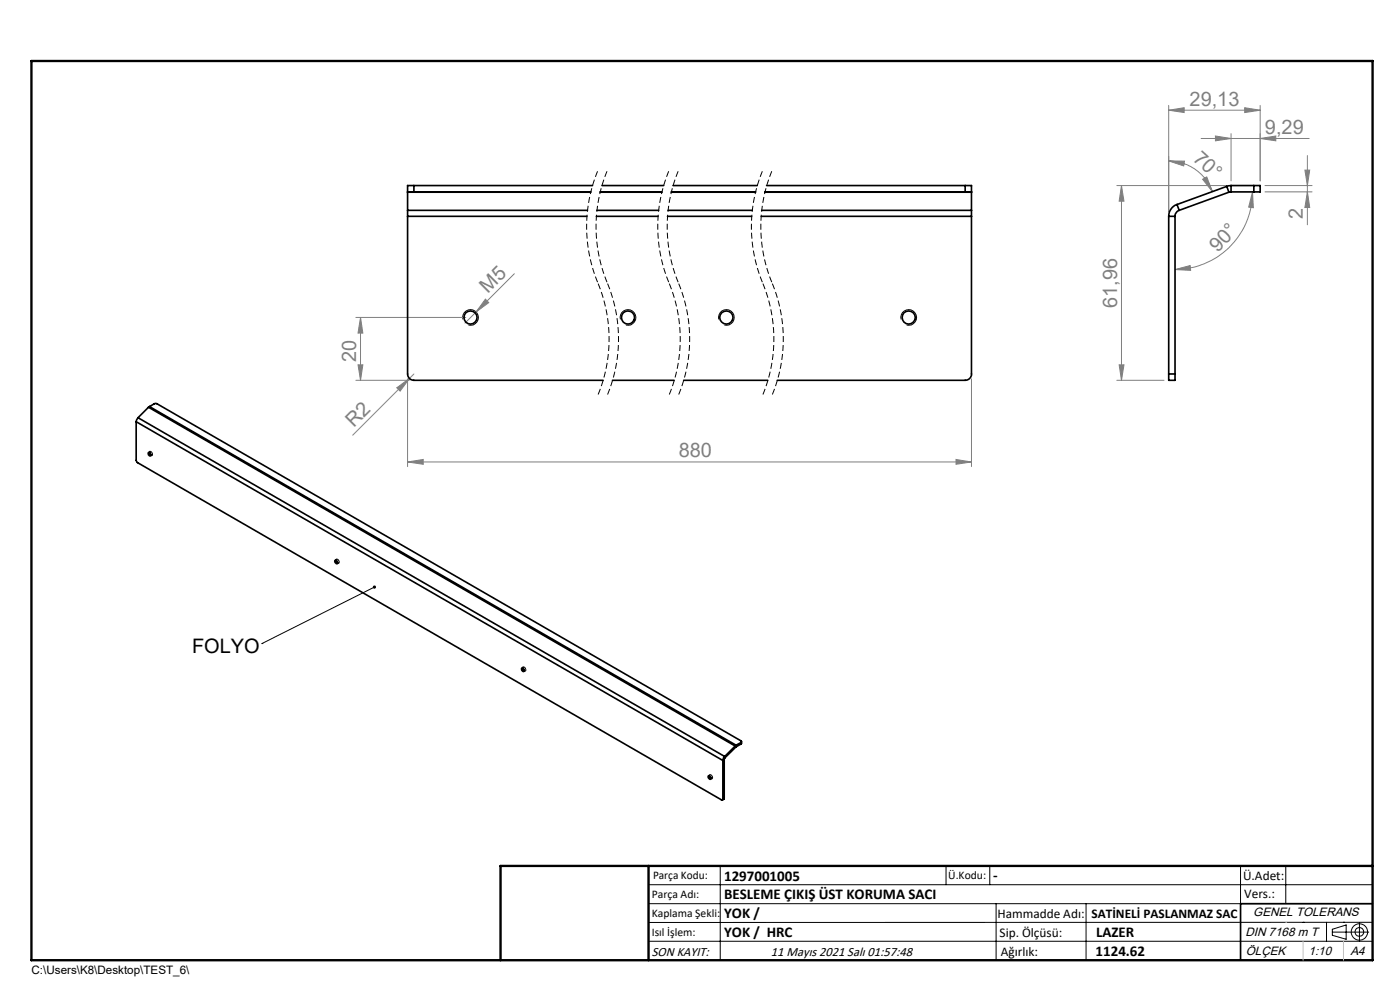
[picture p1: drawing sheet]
<svg xmlns="http://www.w3.org/2000/svg" width="297mm" height="210mm" viewBox="0 0 297 210" stroke-linecap="round" stroke-linejoin="round" font-family="sans-serif">
<path d="M126.8 36.2a31 31 0 0 0 0 23.8M128.8 36.2a31 31 0 0 0 0 23.8M141.9 36.2a31 31 0 0 0 0 23.8M143.9 36.2a31 31 0 0 0 0 23.8M161.8 36.2a31 31 0 0 0 0 23.8M163.8 36.2a31 31 0 0 0 0 23.8M126.8 60a31 31 0 0 1 0 23.8M128.8 60a31 31 0 0 1 0 23.8M141.9 60a31 31 0 0 1 0 23.8M143.9 60a31 31 0 0 1 0 23.8M161.8 60a31 31 0 0 1 0 23.8M163.8 60a31 31 0 0 1 0 23.8" fill="none" stroke="#000" stroke-width=".21" stroke-dasharray="1.3 .6" stroke-dashoffset="-.2" stroke-linecap="butt"/>
<g fill="none" stroke="#000" stroke-width=".21">
<path d="M98.2 67.8a1.67 1.67 0 0 1 1.5-2.1 1.67 1.67 0 0 1 1.8 1.8 1.67 1.67 0 0 1-2.1 1.5M131.6 67.8a1.67 1.67 0 0 1 1.5-2.1 1.67 1.67 0 0 1 1.8 1.8 1.67 1.67 0 0 1-2.1 1.5M152.5 67.8a1.67 1.67 0 0 1 1.4-2.1 1.67 1.67 0 0 1 1.9 1.8 1.67 1.67 0 0 1-2.1 1.5M191.2 67.8a1.67 1.67 0 0 1 1.5-2.1 1.67 1.67 0 0 1 1.7 1.8 1.67 1.67 0 0 1-2.1 1.5M31.7 95.8a.49 .49 0 0 1 .6 .2 .49 .49 0 0 1-.2 .7l-.3-.4zM71.3 118.7a.5 .5 0 0 1 .5 .2 .5 .5 0 0 1 0 .6l-.5-.4zM55.6 136.5h.1M79.4 124.5l-23.8 12M110.9 141.5a.49 .49 0 0 1 .6 .3 .49 .49 0 0 1-.2 .6l-.4-.4zM150.5 164.4a.5 .5 0 0 1 .5 .2 .5 .5 0 0 1 0 .6l-.5-.4zM137.6 187.7h153.6M137.6 191.7h153.6"/>
<path d="M137.6 199.7h153.6M152.8 183.7v20M200.7 183.7v4M210 183.7v4M211.3 191.7v12M230.4 191.7v12M263.2 183.7v20M272.8 183.7v8M276.4 195.6h.1M281.4 195.6v4.1M282.6 197.7h7.8M282.6 197.1l3-.9v3l-3-.8z"/>
<path d="M285 195.6h.1M288.4 195.8v3.8M291.2 195.6l-153.6 .1"/>
<circle cx="288.4" cy="197.7" r="1.74"/>
<circle cx="288.4" cy="197.7" r=".93"/>
</g>
<g fill="none" stroke="#808080" stroke-width=".21">
<path d="M236.9 39.4h23.2M237.9 39.4v41.3M237.9 39.4l.5 3.3h-1zM247.9 23.4l3.3-.5v1zM247.9 22.4v22.5M247.9 23.4h19.4M247.9 34.1l3.4 .1-.2 1zM247.9 34.1a9.8 9.8 0 0 1 9.3 6.5M254.8 29.4h22.9M255.1 38l.9-.5 1.2 3.1zM257.8 28.8l3.4 .6-3.4 .5zM261.2 28.4v10"/>
<path d="M264.1 22.9l3.2 .5-3.2 .5zM267.3 29.4l3.4-.6v1.1zM267.3 22.4v16M268.4 39.4h9.9M276.8 36.1h1l-.4 3.3zM277.4 33v14.7M109.1 58.1l-10.5 10.4M249.3 57.2l3.2-.9 .1 1.1zM265.7 40.7l.2 3.4-1-.2zM265.7 40.7a16.5 16.5 0 0 1-16.4 16.5M268.4 40.7h9.9M277.4 40.7l.4 3.3h-1z"/>
<path d="M75.5 67.3h23.3M76 77.4h1l-.5 3.3zM76.5 67.3l.5 3.4h-1zM76.5 67.3v13.4M87.8 79.3l-13 13M103 63.5l.7 .7-2.7 2zM237.4 77.4h1l-.5 3.3zM75.5 80.7h11.3M84.2 82.3l2.7-2-2 2.7zM86.5 98l3.3-.5v1zM86.5 80.4v18.6M86.5 98h119.6"/>
<path d="M202.8 97.5l3.3 .5-3.3 .5zM206.1 80.4v18.6M236.9 80.7h10"/>
</g>
<path d="M106.2 203.7h185" fill="none" stroke="#000" stroke-width=".25"/>
<path d="M291.2 191.7h-28v12" fill="none" stroke="#000" stroke-width=".35"/>
<path d="M6.7 12.9h284.5v190.8h-284.5zM137.6 183.7v20M291.2 183.7h-185v20" fill="none" stroke="#000" stroke-width=".5"/>
<path d="M272.8 195.6h.1M276.4 199.7v4M285 199.7v4" fill="none" stroke="#c0c0c0" stroke-width=".21"/>
<g fill="#808080">
<path d="M103 63.5l.7 .7-2.7 2z"/>
<path d="M84.2 82.3l2.7-2-2 2.7z"/>
<path d="M255.1 38l.9-.5 1.2 3.1zM247.9 34.1l3.4 .1-.2 1z"/>
<path d="M86.5 98l3.3-.5v1zM202.8 97.5l3.3 .5-3.3 .5z"/>
<path d="M264.1 22.9l3.2 .5-3.2 .5zM247.9 23.4l3.3-.5v1z"/>
<path d="M257.8 28.8l3.4 .6-3.4 .5zM267.3 29.4l3.4-.6v1.1z"/>
<path d="M249.3 57.2l3.2-.9 .1 1.1zM265.7 40.7l.2 3.4-1-.2z"/>
<path d="M76.5 67.3l.5 3.4h-1zM76 77.4h1l-.5 3.3z"/>
<path d="M237.4 77.4h1l-.5 3.3zM237.9 39.4l.5 3.3h-1z"/>
<path d="M276.8 36.1h1l-.4 3.3zM277.4 40.7l.4 3.3h-1z"/>
</g>
<path d="M79.2 124.3l.4-.1 .1 .2-.3 .1 .3-.1a.34 .34 0 0 1-.3 .5 .34 .34 0 0 1-.2-.6z" fill="#000"/>
<g fill="none" stroke="#000" stroke-width=".35">
<path d="M87.8 39.4h-1.3v1.3M87.8 39.4h37.9M87.8 39.4v1.3M127.7 39.4h13.1M142.8 39.4h17.9M162.6 39.4h42.2M204.8 39.4h1.3v1.3M204.8 39.4v1.3M260.2 39.5l-10.5 3.9M260.2 39.5l.5 1.3M261.2 39.4l-1 .1M261.2 39.4h4.8"/>
<path d="M261.2 39.4v1.3M266 39.4h1.3v1.3h-1.3M266 39.4v1.3M86.5 40.7h1.3M86.5 40.7v.1M86.5 44.6v1.3M86.5 45.9v33.4a1.33 1.33 0 0 0 1.3 1.4h40.2M86.5 40.8h38.8M86.5 44.6h38.1M86.5 45.9h38M86.5 40.8v3.8M87.8 40.7h37.5"/>
<path d="M126.5 45.9h13.1M126.6 44.6h13.1M127.3 40.7h13.1M127.3 40.8h13.1M141.6 45.9h17.9M141.7 44.6h17.9M142.4 40.7h17.9M142.4 40.8h17.9M161.5 45.9h44.6M161.6 44.6h44.5M162.3 40.7h42.5M162.3 40.8h43.8"/>
<path d="M204.8 40.7h1.3M206.1 40.7v.1M206.1 44.6v1.3M206.1 45.9v33.4a1.33 1.33 0 0 1-1.3 1.4h-39.9M206.1 40.8v3.8M247.9 45.9h1.4M247.9 45.9v33.4M249.3 45.9v33.4M249.7 43.4a2.64 2.64 0 0 0-1.8 2.5M249.7 43.4l.5 1.2M250.2 44.6a1.37 1.37 0 0 0-.9 1.3M260.7 40.8l-10.5 3.8"/>
<path d="M261.2 40.7l-.5 .1M261.2 40.7h4.8M247.9 79.3v1.4h1.4v-1.4M247.9 79.3h1.4M28.9 89.5v8.2l.3 .4 123.9 71.6h.2l.1-.2M28.9 89.5l124.5 71.8M29.3 88.6l-.4 .9M29.3 88.6l124.4 71.9M31.5 96a.44 .44 0 0 1 .4 .2 .44 .44 0 0 1 0 .5l-.4-.2zM31.5 86.4l-2.2 2.2M31.5 86.4l124.5 71.8M31.7 86.2l-.2 .2"/>
<path d="M31.7 86.2l1.1-.6h.5l123.9 71.6v.3M31.7 96l.3 .5M31.7 86.2l124.4 71.9M31.7 96h.1M129.9 80.7h13.1M145 80.7h17.9M71 118.9a.39 .39 0 0 1 .5 .2 .39 .39 0 0 1-.1 .5l-.3-.3zM71.3 118.8l.3 .6M110.7 141.7a.44 .44 0 0 1 .4 .3 .44 .44 0 0 1 0 .4l-.4-.2zM110.9 141.7l.3 .6M110.9 141.7h.1M156 158.2l-2.3 2.3"/>
<path d="M156 158.2l.1 .3M156.1 158.5l-2.3 2.2M156.1 158.1l-.1 .1M156.1 158.4v.1M156.1 158.1v.3M157.2 157.5l-1.1 .6M157.2 157.5v.3M157.2 157.8l-1.1 .6M157.3 157.3l-.1 .5M150.2 164.6a.39 .39 0 0 1 .5 .2 .39 .39 0 0 1-.1 .5l-.3-.2zM150.5 164.6l.3 .5M153.4 161.3v8.2"/>
<path d="M153.6 169.3l-.3 .4M153.6 161.1l-.2 .2M153.6 161.1v8.2M153.6 169.3l-.2 .2M153.7 160.5l-.2 .3-.1 .5M153.7 160.5l.1 .2M153.8 160.7l-.2 .4"/>
<circle cx="99.8" cy="67.3" r="1.39"/>
<circle cx="133.2" cy="67.3" r="1.39"/>
<circle cx="154.1" cy="67.4" r="1.4"/>
<circle cx="192.8" cy="67.3" r="1.39"/>
</g>
<g font-size="4.2" fill="#808080">
<text x="252.4" y="22.4">29,13</text>
<text x="268.4" y="28.4">9,29</text>
<text x="252.9" y="33.9" transform="rotate(42 252.9 33.9)">70°</text>
<text x="276.4" y="46.5" transform="rotate(-90 276.4 46.5)">2</text>
<text x="258.3" y="53.7" transform="rotate(-47 258.3 53.7)">90°</text>
<text x="103.5" y="62.4" transform="rotate(-45 103.5 62.4)">M5</text>
<text x="237" y="65.3" transform="rotate(-90 237 65.3)">61,96</text>
<text x="75.5" y="76.7" transform="rotate(-90 75.5 76.7)">20</text>
<text x="75" y="90.8" transform="rotate(-45 75 90.8)">R2</text>
<text x="144" y="97">880</text>
</g>
<text font-size="4.2" x="40.8" y="138.6">FOLYO</text>
<g font-size="3.2">
<text x="153.6" y="186.8">1297001005</text>
<text x="153.6" y="190.8">BESLEME ÇIKIŞ ÜST KORUMA SACI</text>
<text x="210.7" y="186.6">-</text>
<text x="153.6" y="194.8">YOK /</text>
<text x="153.6" y="198.8">YOK / HRC</text>
<text x="232.4" y="202.8">1124.62</text>
<text x="232.5" y="198.8">LAZER</text>
</g>
<g font-size="2.8">
<text x="263.7" y="186.7">Ü.Adet:</text>
<text x="263.9" y="190.5">Vers.:</text>
<text x="211.6" y="194.8">Hammadde Adı:</text>
<text x="231.6" y="194.8">SATİNELİ PASLANMAZ SAC</text>
<text x="138.3" y="202.8">SON KAYIT:</text>
<text x="163.6" y="202.8">11 Mayıs 2021 Salı 01:57:48</text>
<text x="212.1" y="198.7">Sip. Ölçüsü:</text>
<text x="212.3" y="202.7">Ağırlık:</text>
</g>
<g font-size="2.6">
<text x="265.9" y="194.4">GENEL TOLERANS</text>
<text x="264.2" y="198.5">DIN 7168 m T</text>
<text x="264.3" y="202.6">ÖLÇEK</text>
<text x="277.6" y="202.6">1:10</text>
<text x="286.5" y="202.6">A4</text>
</g>
<g font-size="2.5">
<text x="138.3" y="190.5">Parça Adı:</text>
<text x="138.5" y="186.5">Parça Kodu:</text>
<text x="201.2" y="186.5">Ü.Kodu:</text>
<text x="138.3" y="194.5">Kaplama Şekli:</text>
<text x="138.3" y="198.6">Isıl İşlem:</text>
<text x="6.7" y="206.7">C:\Users\K8\Desktop\TEST_6\</text>
</g>
</svg>
